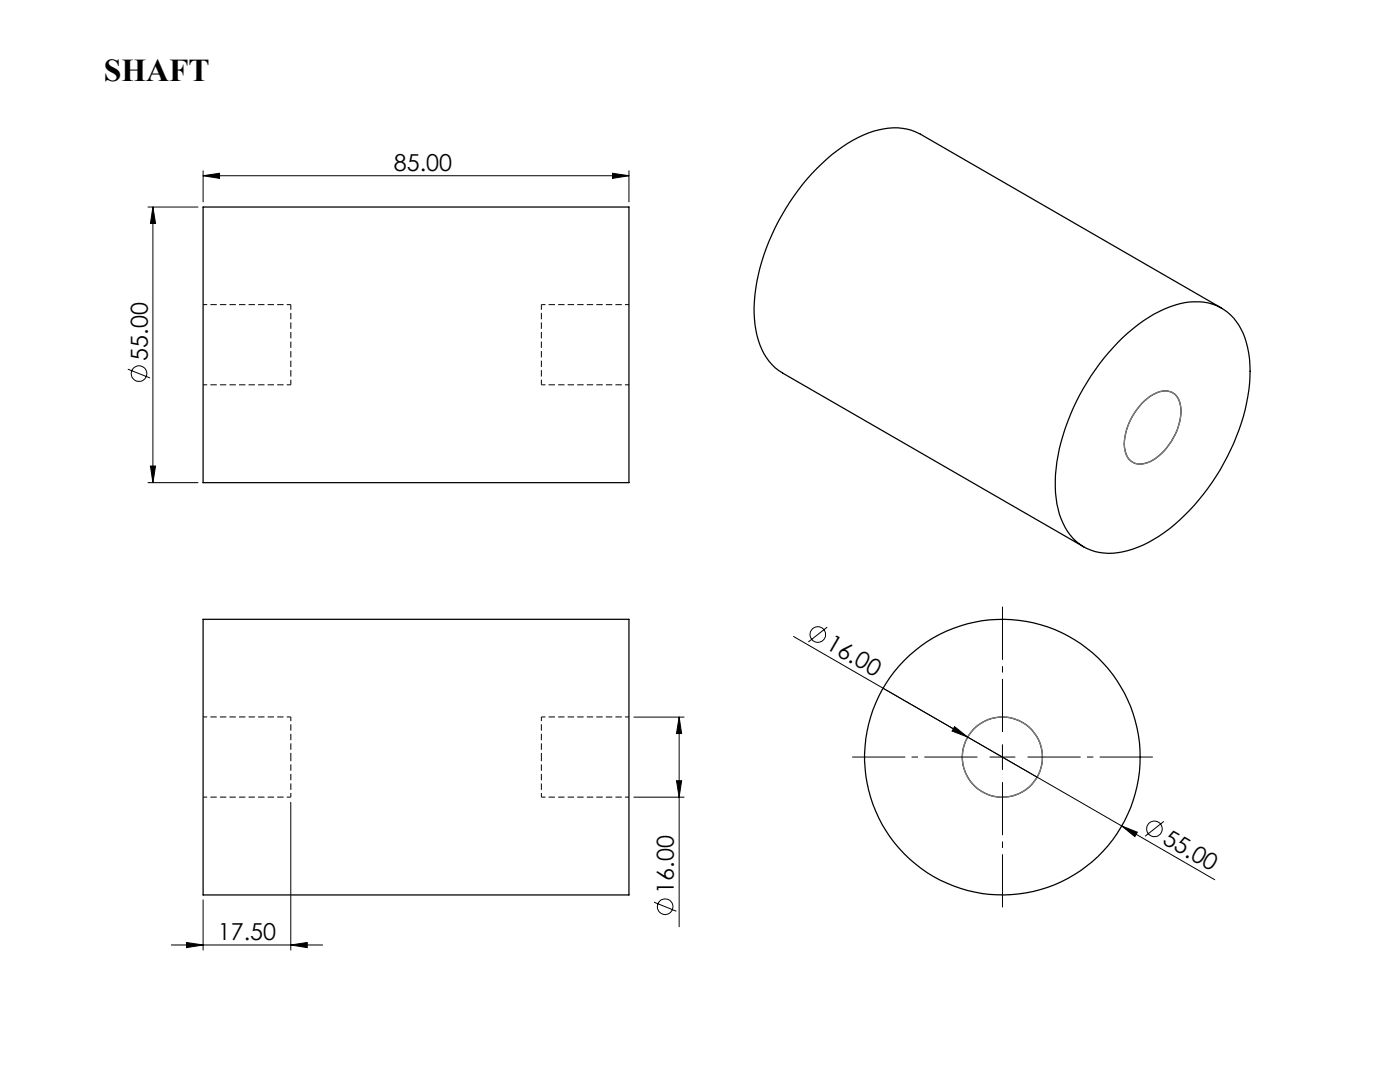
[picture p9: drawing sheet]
<svg xmlns="http://www.w3.org/2000/svg" width="279mm" height="216mm" viewBox="0 0 279 216" stroke-linecap="round" stroke-linejoin="round" font-family="sans-serif">
<path d="M58 151.1v-8M58 159.1v-8M108 151.1v-8M108 159.1v-8" fill="none" stroke="#000" stroke-width=".2" stroke-dasharray="1.3 .6" stroke-dashoffset=".4" stroke-linecap="butt"/>
<path d="M40.5 76.8h17.5M58 60.8h-17.5M108 76.8h17.5M125.5 60.8h-17.5M40.5 159.1h17.5M58 143.1h-17.5M108 159.1h17.5M125.5 143.1h-17.5" fill="none" stroke="#000" stroke-width=".2" stroke-dasharray="1.3 .6" stroke-dashoffset=".5" stroke-linecap="butt"/>
<g fill="none" stroke="#000" stroke-width=".25">
<path d="M40.5 41.3h85v55h-85zM223.1 68.3a26.8 26.8 0 0 1 13.3-7.9 10.2 10.2 0 0 1 12.1 7.2 25.9 25.9 0 0 1 0 14.2 44.4 44.4 0 0 1-17.1 25.2 17.2 17.2 0 0 1-12 3.2 9.9 9.9 0 0 1-7.6-6.7 25.3 25.3 0 0 1 0-15.3 46 46 0 0 1 11.3-19.9zM243.8 61.5l-60.1-34.7a12 12 0 0 0-10.4-.3 33.7 33.7 0 0 0-14.8 12.6 41.1 41.1 0 0 0-8 23.3 14.8 14.8 0 0 0 4.2 11l1.5 1 60.1 34.7M228 80.4a6.2 6.2 0 0 1 5.3-2.3 3.4 3.4 0 0 1 2.4 3.6 12 12 0 0 1-6.6 10.6 3.1 3.1 0 0 1-4.6-2.5 11.2 11.2 0 0 1 3-8.8zM40.5 123.6h85v55h-85z"/>
<circle cx="200" cy="151.1" r="27.5"/>
<circle cx="200.1" cy="151.1" r="8"/>
</g>
<path d="M58 76.8v-16M108 76.8v-16" fill="none" stroke="#000" stroke-width=".2" stroke-dasharray="1.3 .6" stroke-dashoffset=".3" stroke-linecap="butt"/>
<g fill="none" stroke="#000" stroke-width=".2">
<path d="M40.5 35.1l3.3-.5v1zM40.5 34.1v6.2M40.5 35.1h85M122.2 34.6l3.3 .5-3.3 .5zM125.5 34.1v6.2M29.5 41.3h10M30.5 41.3l.5 3.3h-1zM30.5 41.3v55M25.5 73.7l4.5 1.7M29.5 96.3h10M30 93h1l-.5 3.3zM158.4 127l48.6 28.1"/>
<path d="M165.1 125.1l-3.8 3M176.2 137.3l66.2 38.2M126.5 143.1h10M126.5 159.1h10M135 155.8h1l-.5 3.3zM135.5 143.1v41.8M135.5 143.1l.5 3.3h-1zM190.5 145l2.6 2.1-3.1-1.2zM197.6 151.1h5M200.1 148.6v5M40.5 179.6v10M58 160.1v29.5"/>
<path d="M223.9 164.8l3.1 1.3-.5 .8zM232.3 163.9l-3.8 3M34.2 188.6h30.2M37.2 188.1l3.3 .5-3.3 .5zM58 188.6l3.3-.5v1zM130.5 180l4.5 1.8"/>
<circle cx="27.7" cy="74.6" r="1.56"/>
<circle cx="163.2" cy="126.6" r="1.55"/>
<circle cx="230.4" cy="165.4" r="1.56"/>
<circle cx="132.7" cy="180.9" r="1.55"/>
</g>
<g fill="none" stroke="#808080" stroke-width=".25">
<path d="M227.6 80.8a6.7 6.7 0 0 1 5.5-2.8 3.4 3.4 0 0 1 2.6 3.7 12.1 12.1 0 0 1-6.7 10.7 3.2 3.2 0 0 1-4.6-3.1 12 12 0 0 1 3.2-8.5z"/>
<circle cx="200.1" cy="151.1" r="8"/>
</g>
<path d="M195.1 151.1h-25M200.1 146.1v-25M200.1 156.1v25M205.1 151.1h25" fill="none" stroke="#000" stroke-width=".2" stroke-dasharray="15.2 1.3 1.3 1.3" stroke-dashoffset="4.6" stroke-linecap="butt"/>
<g fill="#000">
<path d="M190.5 145l2.6 2.1-3.1-1.2zM223.9 164.8l3.1 1.3-.5 .8z"/>
<path d="M122.2 34.6l3.3 .5-3.3 .5zM40.5 35.1l3.3-.5v1z"/>
<path d="M30.5 41.3l.5 3.3h-1zM30 93h1l-.5 3.3z"/>
<path d="M135.5 143.1l.5 3.3h-1zM135 155.8h1l-.5 3.3z"/>
<path d="M37.2 188.1l3.3 .5-3.3 .5zM58 188.6l3.3-.5v1z"/>
</g>
<text font-size="6.3" x="20.7" y="16.2">SHAFT</text>
<g font-size="4.7">
<text x="78.6" y="34">85.00</text>
<text x="29.5" y="72" transform="rotate(-90 29.5 72)">55.00</text>
<text x="164.6" y="129.4" transform="rotate(30 164.6 129.4)">16.00</text>
<text x="231.8" y="168.1" transform="rotate(30 231.8 168.1)">55.00</text>
<text x="134.5" y="178.3" transform="rotate(-90 134.5 178.3)">16.00</text>
<text x="43.5" y="187.5">17.50</text>
</g>
</svg>
